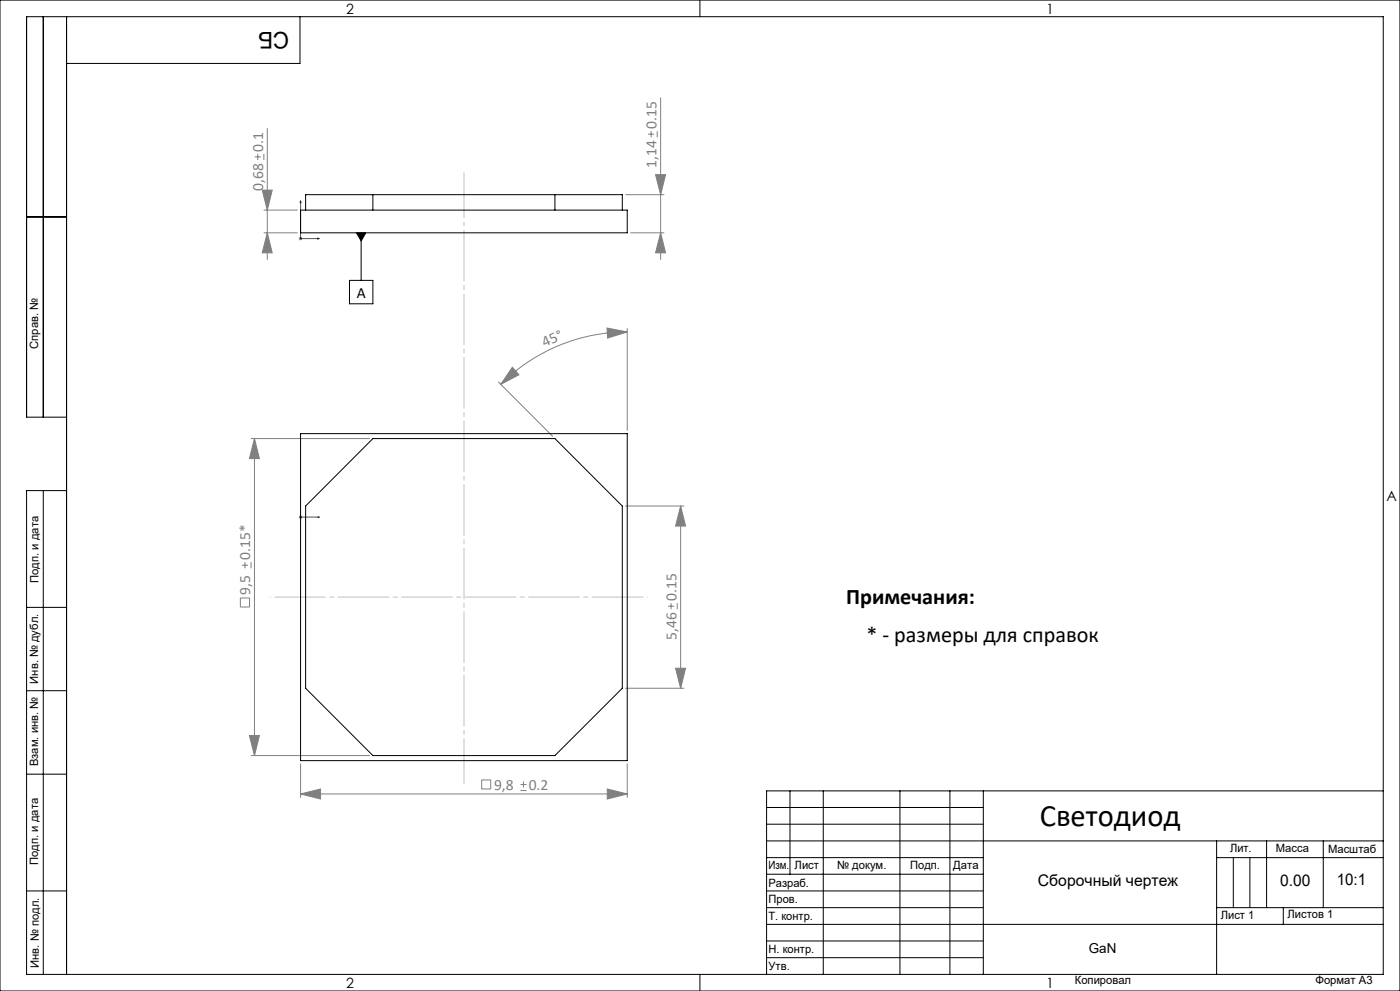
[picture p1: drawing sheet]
<svg xmlns="http://www.w3.org/2000/svg" width="420mm" height="297mm" viewBox="0 0 420 297" stroke-linecap="round" stroke-linejoin="round" font-family="sans-serif">
<g fill="none" stroke="#808080" stroke-width=".3">
<path d="M80.2 38.5v39.2M195.3 39.3v1.8M197.2 39.3v1.8M198.2 29.3v48.4M76.4 47h1.8M77.3 46.1v1.8M78.7 57h3l-1.5 6zM79.2 46.1v1.8M187.7 58.3h11.5M194.4 40.2h1.9M196.7 52.3h3l-1.5 6zM79.2 69.8h10"/>
<path d="M79.2 63h10M80.2 69.8l1.5 6h-3zM89.7 71.5h1M89.8 71.2l.7 .7M90.2 71v1M90.5 71.2l-.7 .7M189.2 69.8h10M198.2 69.8l1.5 6h-3zM182.1 98.3l6.1 1.2-5.9 1.8zM188.2 99.5a53.8 53.8 0 0 0-38 15.7M188.2 98.5v30.5M149.5 114.5l16.3 16.2"/>
<path d="M153.7 110.1l2 2.2-5.5 2.9zM75.3 131.4h35.6M76.3 131.4v95M76.3 131.4l1.5 6h-3zM89.7 155h1M89.8 154.6l.7 .7M90.2 154.5v1M90.5 154.6l-.7 .7M187.7 151.7h17.5M204.2 151.7l1.5 6h-3zM204.2 151.7v54.6M72.1 179.2h2.8v2.7h-2.8z"/>
<path d="M72.6 169.4h1.8M73.5 168.5v1.8M75.3 168.5v1.8M200.4 181.7h1.8M201.3 180.8v1.8M203.2 180.8v1.8M187.7 206.3h17.5M202.7 200.3h3l-1.5 6zM74.8 220.4h3l-1.5 6zM75.3 226.4h35.6M90.2 237.9l6-1.4v3zM90.2 228.9v10.1"/>
<path d="M90.2 237.9h98M144.5 233.7h2.7v2.8h-2.7zM156.1 236.9h1.8M156.1 235.1h1.8M157 234.2v1.8M182.2 236.5l6 1.4-6 1.6zM188.2 228.9v10.1"/>
</g>
<g fill="none" stroke="#000" stroke-width=".3">
<path d="M0 0h420v297h-420zM13 5v120M20 5v287M90 5v14h-70M210 0v5M8 65h12M107 69.8h2.7l-1.4 2.4zM108.3 69.8v14.2M104.8 84h7.1v7h-7.1zM20 125h-12v-120h407v287h-407v-145h12M13 147v145M8 182h12"/>
<path d="M8 207h12M8 232h12M237 237v25M247 237v55M270 237v55M285 237v55M295 237v55M415 237h-185v55M230 257h65M230 242h65M230 247h65M230 252h185"/>
<path d="M365 252v40M365 257h50M370 257v15M375 257v15M380 252v20M397 252v20M8 267h12M230 262h65M230 267h65M230 272h65M230 277h185M365 272h50"/>
<path d="M385 272v5M210 292v5M230 282h65M230 287h65"/>
</g>
<path d="M90.2 60.2l.1 .5h-.3zM90.2 60.2v11.3h5.6M95.3 71.4l.5 .1-.5 .1zM90 155h.3zM90.2 155h.1M90.2 155h5.6M95.8 155h-.5h.5" fill="none" stroke="#00f" stroke-width=".3"/>
<path d="M81.1 178.9h113.1" fill="none" stroke="#c0c0c0" stroke-width=".3" stroke-dasharray="15.2 1.3 1.3 1.3" stroke-dashoffset="-1.3"/>
<path d="M139.2 51.8v183" fill="none" stroke="#c0c0c0" stroke-width=".3" stroke-dasharray="15.2 1.3 1.3 1.3" stroke-dashoffset="1.8"/>
<path d="M107 69.8h2.7l-1.4 2.4z" fill="#000"/>
<g fill="#00f">
<path d="M95.3 71.4l.5 .1-.5 .1zM90.2 60.2l.1 .5h-.3z"/>
<path d="M95.3 155h.5zM90 155h.3z"/>
</g>
<g fill="#808080">
<path d="M182.2 236.5l6 1.4-6 1.6zM90.2 237.9l6-1.4v3z"/>
<path d="M182.1 98.3l6.1 1.2-5.9 1.8zM153.7 110.1l2 2.2-5.5 2.9z"/>
<path d="M198.2 69.8l1.5 6h-3zM196.7 52.3h3l-1.5 6zM74.8 220.4h3l-1.5 6zM76.3 131.4l1.5 6h-3z"/>
<path d="M78.7 57h3l-1.5 6zM80.2 69.8l1.5 6h-3zM204.2 151.7l1.5 6h-3zM202.7 200.3h3l-1.5 6z"/>
</g>
<path d="M111.9 58.3v4.7M166.5 58.3v4.7M90.2 63h98v6.8h-98zM91.7 63v-4.7h95v4.7M90.2 130h98v98h-98zM111.9 131.4h54.6l20.2 20.3v54.6l-20.2 20.1h-54.6l-20.2-20.1v-54.6z" fill="none" stroke="#000" stroke-width=".3"/>
<text font-size="9.3" x="311.9" y="247.5">Светодиод</text>
<text font-size="6.9" x="86.8" y="9.5" transform="rotate(-180 86.8 9.5)">СБ</text>
<g font-size="6.7">
<text x="253.8" y="181.1">Примечания:</text>
<text x="259.9" y="192.4">* - размеры для справок</text>
</g>
<g font-size="4.8">
<text x="311.4" y="265.7">Сборочный чертеж</text>
<text x="384" y="265.6">0.00</text>
<text x="401" y="265.3">10:1</text>
</g>
<g font-size="4.7" fill="#808080">
<text x="196.9" y="38.6" transform="rotate(-90 196.9 38.6)">0.15</text>
<text x="78.9" y="45.5" transform="rotate(-90 78.9 45.5)">0.1</text>
<text x="196.9" y="50.3" transform="rotate(-90 196.9 50.3)">1,14</text>
<text x="78.9" y="57.1" transform="rotate(-90 78.9 57.1)">0,68</text>
<text x="163.4" y="104.1" transform="rotate(-24 163.4 104.1)">45°</text>
<text x="75.1" y="167.8" transform="rotate(-90 75.1 167.8)">0.15*</text>
<text x="75.1" y="178.2" transform="rotate(-90 75.1 178.2)">9,5</text>
<text x="202.9" y="180.1" transform="rotate(-90 202.9 180.1)">0.15</text>
<text x="202.9" y="191.8" transform="rotate(-90 202.9 191.8)">5,46</text>
<text x="148.2" y="236.7">9,8</text>
<text x="158.6" y="236.7">0.2</text>
</g>
<text font-size="4.7" x="107" y="89.2">A</text>
<g font-size="4.2">
<text x="103.8" y="4.2">2</text>
<text x="313.8" y="4.2">1</text>
<text x="415.9" y="150.2">A</text>
<text x="103.8" y="296.2">2</text>
<text x="313.8" y="296.2">1</text>
</g>
<text font-size="4.1" x="326.6" y="285.6">GaN</text>
<g font-size="3.4">
<text x="11.5" y="104.5" transform="rotate(-90 11.5 104.5)">Справ. №</text>
<text x="11.6" y="174.7" transform="rotate(-90 11.6 174.7)">Подп. и дата</text>
<text x="11.4" y="204.9" transform="rotate(-90 11.4 204.9)">Инв. № дубл.</text>
<text x="11.4" y="229.6" transform="rotate(-90 11.4 229.6)">Взам. инв. №</text>
<text x="369" y="255.5">Лит.</text>
<text x="382.8" y="255.5">Масса</text>
<text x="398.4" y="255.6">Масштаб</text>
<text x="11.4" y="259.2" transform="rotate(-90 11.4 259.2)">Подп. и дата</text>
<text x="230.5" y="260.5">Изм.</text>
<text x="238.4" y="260.4">Лист</text>
<text x="251.1" y="260.4">№ докум.</text>
<text x="273" y="260.4">Подп.</text>
<text x="286" y="260.4">Дата</text>
<text x="230.5" y="265.7">Разраб.</text>
<text x="230.5" y="275.7">Т. контр.</text>
<text x="230.6" y="270.7">Пров.</text>
<text x="366.2" y="275.3">Лист 1</text>
<text x="386.3" y="275.2">Листов 1</text>
<text x="230.6" y="285.7">Н. контр.</text>
<text x="11.6" y="290" transform="rotate(-90 11.6 290)">Инв. № подл.</text>
<text x="230.6" y="290.7">Утв.</text>
<text x="322.5" y="295">Копировал</text>
<text x="394.6" y="295">Формат А3</text>
</g>
</svg>
